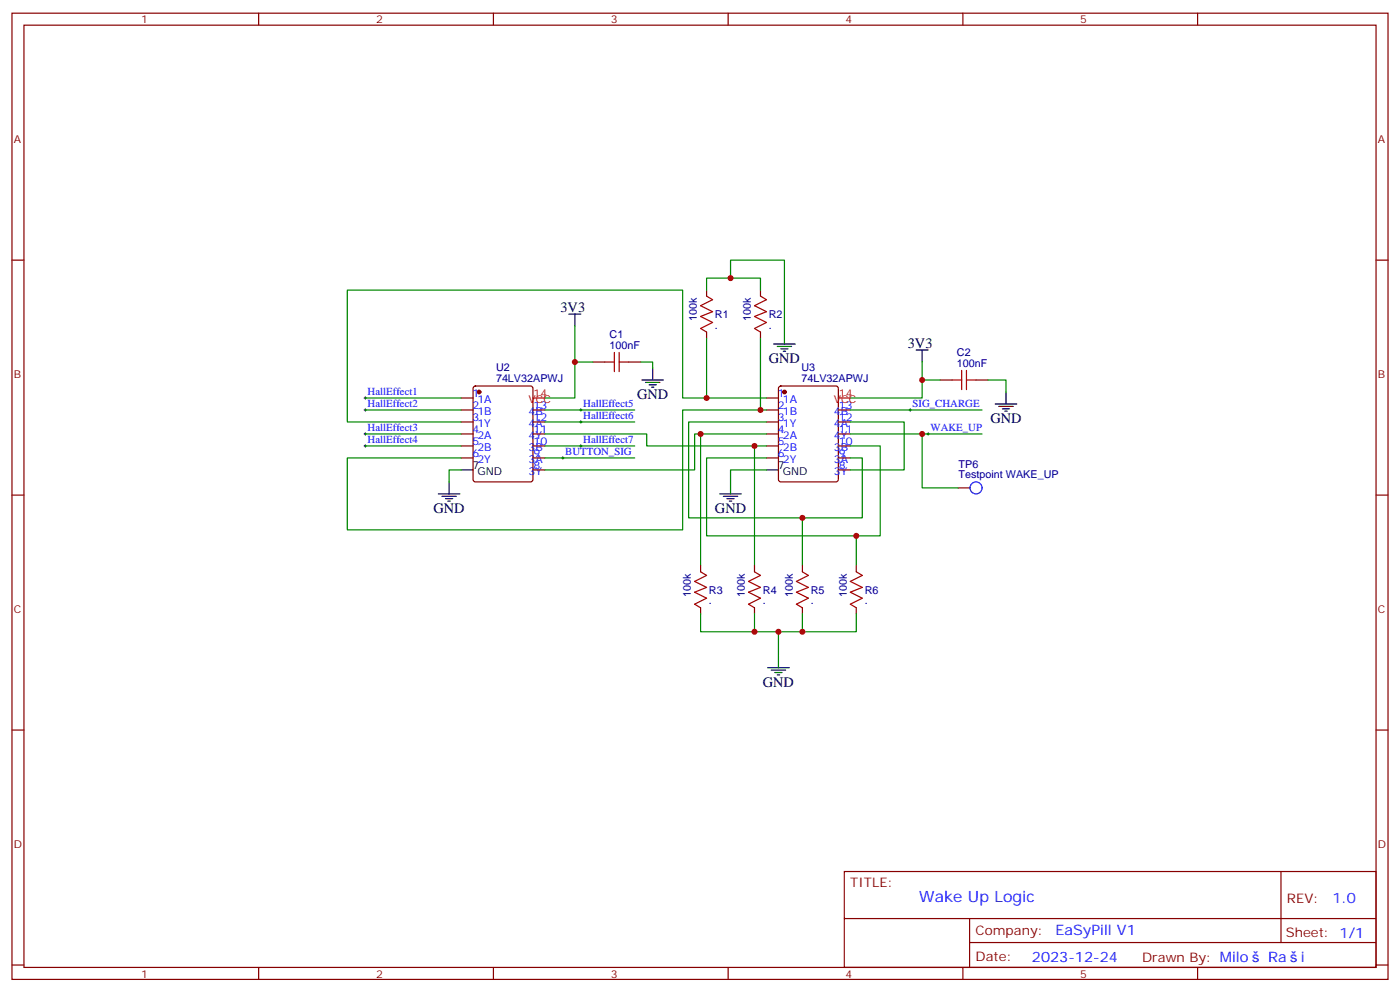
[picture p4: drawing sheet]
<svg xmlns="http://www.w3.org/2000/svg" width="412mm" height="292mm" viewBox="0 0 412 292" stroke-linecap="round" stroke-linejoin="round" font-family="sans-serif">
<g fill="none" stroke="#870000" stroke-width=".35">
<path d="M3.5 3.9h405.4v284.3h-405.4zM7.1 7.4h398.2v277.3h-398.2zM76.2 3.9v3.5M145.3 3.9v3.5M214.5 3.9v3.5M283.6 3.9v3.5M352.8 3.9v3.5M3.5 76.6h3.6M405.3 76.6h3.6M208.1 85.4v1.7M208.1 97.7v1.8M224 85.4v1.7"/>
<path d="M224 97.7v1.8M135.8 117.1h3.5M139.6 113.8l.5-.2h16.2l.6 .4 .1 27.1-.5 .7h-16.4l-.7-.4-.1-27.1zM174.6 106.5h3.6M185.2 106.5h3.5M225.8 117.1h3.5M229.5 113.8l.5-.2h16.2l.7 .4v27.1l-.4 .7h-16.5l-.6-.4-.1-27.1zM276.9 111.8h3.6M287.5 111.8h3.5M135.8 120.6h3.5M135.8 124.2h3.5M135.8 127.7h3.5"/>
<path d="M135.8 131.2h3.5M135.8 134.8h3.5M157 120.6h3.5M157 124.2h3.5M157 127.7h3.5M157 131.2h3.5M157 134.8h3.5M157 138.3h3.5M225.8 120.6h3.5M225.8 124.2h3.5M225.8 127.7h3.5M225.8 131.2h3.5"/>
<path d="M225.8 134.8h3.5M246.9 120.6h3.6M246.9 124.2h3.6M246.9 127.7h3.6M246.9 131.2h3.6M246.9 134.8h3.6M246.9 138.3h3.6M3.5 145.7h3.6M282.2 143.6h3.6M405.3 145.7h3.6M206.4 166.5v1.8M206.4 178.9v1.7"/>
<path d="M222.2 166.5v1.8M222.2 178.9v1.7M236.4 166.5v1.8M236.4 178.9v1.7M252.2 166.5v1.8M252.2 178.9v1.7M3.5 214.8h3.6M405.3 214.8h3.6M248.7 256.5h156.6v28.2h-156.6zM377.3 256.5v20.9M248.7 270.3h156.5M285.6 277.4h119.6"/>
<path d="M285.6 270.3v14.1M3.5 284h3.6M76.2 284.7v3.5M145.3 284.7v3.5M214.5 284.7v3.5M283.6 284.7v3.5M352.8 284.7v3.5M405.3 284h3.6"/>
</g>
<g fill="#870000" stroke="#870000" stroke-width=".35">
<circle cx="141.1" cy="115.4" r=".53"/>
<circle cx="231.1" cy="115.4" r=".53"/>
</g>
<g fill="none" stroke="#000" stroke-width=".35">
<path d="M167.6 92.4h3.5M169.3 92.4v3.6M231.1 97.7v3.5M189.1 111.8h6.3M190.1 112.5h4.3M191.2 113.2h2.1M191.9 113.9h.7M192.3 108.3v3.5M227.9 101.2h6.3M229 102h4.2M230 102.7h2.1M230.7 103.4h.7"/>
<path d="M269.9 103h3.5M271.6 103v3.5M293.2 118.9h6.3M294.2 119.6h4.2M296.3 115.4v3.5M135.8 138.3h3.5M225.8 138.3h3.5M295.3 120.3h2.1M296 121h.7M129.1 145.3h6.4M130.2 146h4.2M131.2 146.8h2.1"/>
<path d="M131.9 147.5h.7M132.3 141.8v3.5M212 145.3h6.4M213.1 146h4.2M214.1 146.8h2.2M214.8 147.5h.7M215.2 141.8v3.5M226.1 196.5h6.4M227.2 197.2h4.2M228.2 197.9h2.2M229 198.6h.7M229.3 193v3.5"/>
</g>
<path d="M157 117.1h3.5M246.9 117.1h3.6" fill="none" stroke="#f00" stroke-width=".35"/>
<g fill="none" stroke="#008700" stroke-width=".35">
<path d="M169.3 96v21.1h-8.8M208.1 99.5v17.6M208.1 85.4v-3.6h15.9v3.6M215.2 81.8v-5.2h15.9v21.1M224 99.5v21.1M107.6 117.1h28.2M169.3 106.5h5.3M188.7 106.5h3.6v1.8M225.8 117.1h-24.7v-31.7h-98.8v38.8h33.5M271.6 106.5v10.6h-21.1M271.6 111.8h5.3M291 111.8h5.3v3.6"/>
<path d="M107.6 120.6h28.2M107.6 127.7h28.2M107.6 131.2h28.2M135.8 138.3h-3.5v3.5M160.5 120.6h26.5M160.5 124.2h26.5M160.5 131.2h26.5M160.5 134.8h26.5M160.5 127.7h30v3.5h35.3M206.4 127.7v38.8M222.2 131.2v35.3M225.8 138.3h-10.6v3.5"/>
<path d="M225.8 120.6h-24.7v35.3h-98.8v-21.1h33.5M225.8 127.7h-21.2v10.6h-44.1M225.8 124.2h-23v28.2h51.2v-17.6h-3.5M250.5 131.2h8.8v26.5h-51.2v-22.9h17.7M250.5 120.6h38.8M250.5 124.2h15.8v14.1h-15.8M250.5 127.7h38.8M271.6 127.7v15.9h10.6M236.4 152.4v14.1M252.2 157.7v8.8M206.4 180.6v5.3h45.8v-5.3M222.2 180.6v5.3"/>
<path d="M229.3 185.9v7.1M236.4 180.6v5.3"/>
</g>
<g fill="none" stroke="#a10000" stroke-width=".35">
<path d="M208.1 87.1l1.8 1.1-3.5 1.8 3.5 1.7-3.5 1.4 3.5 1.8-3.5 1.8 1.7 1M224 87.1l1.8 1.1-3.6 1.8 3.6 1.7-3.6 1.4 3.6 1.8-3.6 1.8 1.8 1M178.2 106.5h2.8M181 103.7v5.7M182.4 103.7v5.7M182.4 106.5h2.8M280.5 111.8h2.8M283.3 109v5.7M284.7 109v5.7M284.7 111.8h2.8M206.4 168.3l1.7 1-3.5 1.8 3.5 1.8-3.5 1.4 3.5 1.7-3.5 1.8 1.8 1.1M222.2 168.3l1.8 1-3.5 1.8 3.5 1.8-3.5 1.4 3.5 1.7-3.5 1.8 1.7 1.1"/>
<path d="M236.4 168.3l1.7 1-3.5 1.8 3.5 1.8-3.5 1.4 3.5 1.7-3.5 1.8 1.8 1.1M252.2 168.3l1.8 1-3.5 1.8 3.5 1.8-3.5 1.4 3.5 1.7-3.5 1.8 1.7 1.1"/>
</g>
<g fill="none" stroke="#000" stroke-width=".29">
<path d="M107.2 117.1h.7M107.6 116.8v.7M107.2 120.6h.7M107.2 127.7h.7M107.2 131.2h.7M107.6 120.3v.7M107.6 127.4v.7M107.6 130.9v.7M165.5 134.8h.7M165.8 134.4v.7M170.7 120.6h.7M170.7 131.2h.7"/>
<path d="M170.7 124.2h.7M171.1 120.3v.7M171.1 123.8v.7M171.1 130.9v.7M267.8 120.6h.7M268.1 120.3v.7M273 127.7h.8M273.4 127.4v.7"/>
</g>
<circle cx="287.5" cy="143.6" r="1.76" fill="none" stroke="#00f" stroke-width=".35"/>
<g fill="#c00">
<circle cx="271.6" cy="111.8" r=".88"/>
<circle cx="169.3" cy="106.5" r=".88"/>
<circle cx="208.1" cy="117.1" r=".88"/>
<circle cx="224" cy="120.6" r=".88"/>
<circle cx="252.2" cy="157.7" r=".88"/>
<circle cx="236.4" cy="152.4" r=".88"/>
<circle cx="222.3" cy="131.2" r=".88"/>
<circle cx="206.4" cy="127.7" r=".88"/>
<circle cx="236.4" cy="185.9" r=".88"/>
<circle cx="222.3" cy="185.9" r=".88"/>
<circle cx="229.3" cy="185.9" r=".88"/>
<circle cx="215.2" cy="81.8" r=".88"/>
<circle cx="271.6" cy="127.7" r=".88"/>
</g>
<text font-size="4.6" fill="#00f" x="270.8" y="265.5">Wake Up Logic</text>
<g font-size="4.2">
<text x="165.1" y="91.7">3V3</text>
<text x="226.5" y="106.9">GND</text>
<text x="267.4" y="102.3">3V3</text>
<text x="187.7" y="117.5">GND</text>
<text x="291.7" y="124.5">GND</text>
<text x="127.7" y="151">GND</text>
<text x="210.6" y="151">GND</text>
<text x="224.7" y="202.1">GND</text>
</g>
<g font-size="4.2" fill="#00f">
<text x="392.5" y="265.7">1.0</text>
<text x="310.9" y="275.3">EaSyPill V1</text>
<text x="304" y="283.1">2023-12-24</text>
<text x="373.5" y="283">Ra</text>
<text x="383.2" y="283">i</text>
</g>
<g font-size="3.9" fill="#800">
<text x="250.5" y="261.1">TITLE:</text>
<text x="379.1" y="265.7">REV:</text>
<text x="287.4" y="275.3">Company:</text>
<text x="378.7" y="275.9">Sheet: 1/1</text>
<text x="287.4" y="282.9">Date:</text>
<text x="336.4" y="283">Drawn By: Milo</text>
</g>
<g font-size="3.2" fill="#800">
<text x="41.6" y="6.9">1</text>
<text x="110.8" y="6.9">2</text>
<text x="179.9" y="6.9">3</text>
<text x="249.1" y="6.9">4</text>
<text x="318.2" y="6.9">5</text>
<text x="4.1" y="42">A</text>
<text x="405.9" y="42">A</text>
<text x="4.1" y="111.1">B</text>
<text x="405.9" y="111.1">B</text>
<text x="4.1" y="180.3">C</text>
<text x="405.9" y="180.3">C</text>
<text x="4.1" y="249.4">D</text>
<text x="405.9" y="249.4">D</text>
<text x="41.6" y="287.7">1</text>
<text x="110.8" y="287.7">2</text>
<text x="179.9" y="287.7">3</text>
<text x="249.1" y="287.7">4</text>
<text x="318.2" y="287.7">5</text>
</g>
<g font-size="3.2" fill="#000080">
<text x="205.3" y="94.5" transform="rotate(-90 205.3 94.5)">100k</text>
<text x="210.6" y="93.6">R1</text>
<text x="221.2" y="94.5" transform="rotate(-90 221.2 94.5)">100k</text>
<text x="226.5" y="93.6">R2</text>
<text x="179.6" y="99.5">C1</text>
<text x="210.6" y="96.7">.</text>
<text x="226.5" y="96.7">.</text>
<text x="179.6" y="102.7">100nF</text>
<text x="281.9" y="107.9">100nF</text>
<text x="281.9" y="104.8">C2</text>
<text x="146.1" y="112.4">74LV32APWJ</text>
<text x="146.1" y="109.2">U2</text>
<text x="236.1" y="112.4">74LV32APWJ</text>
<text x="236.1" y="109.2">U3</text>
<text x="282.4" y="137.6">TP6</text>
<text x="282.4" y="140.8">Testpoint WAKE_UP</text>
<text x="203.5" y="175.7" transform="rotate(-90 203.5 175.7)">100k</text>
<text x="208.8" y="177.9">.</text>
<text x="208.8" y="174.7">R3</text>
<text x="219.4" y="175.7" transform="rotate(-90 219.4 175.7)">100k</text>
<text x="224.7" y="177.9">.</text>
<text x="224.7" y="174.7">R4</text>
<text x="233.5" y="175.7" transform="rotate(-90 233.5 175.7)">100k</text>
<text x="238.8" y="177.9">.</text>
<text x="238.8" y="174.7">R5</text>
<text x="249.4" y="175.7" transform="rotate(-90 249.4 175.7)">100k</text>
<text x="254.7" y="177.9">.</text>
<text x="254.7" y="174.7">R6</text>
</g>
<g font-size="3.2" fill="#00f">
<text x="108.3" y="116.2">HallEffect1</text>
<text x="108.3" y="119.8">HallEffect2</text>
<text x="139.2" y="116.8">1</text>
<text x="140.7" y="118.5">1A</text>
<text x="171.8" y="119.8">HallEffect5</text>
<text x="229.1" y="116.8">1</text>
<text x="230.6" y="118.5">1A</text>
<text x="268.8" y="119.8">SIG_CHARGE</text>
<text x="139.2" y="120.3">2</text>
<text x="139.2" y="123.8">3</text>
<text x="140.7" y="122.1">1B</text>
<text x="140.7" y="125.6">1Y</text>
<text x="155.7" y="125.6">4A</text>
<text x="155.7" y="122.1">4B</text>
<text x="157.2" y="123.8">12</text>
<text x="157.2" y="120.3">13</text>
<text x="171.8" y="123.3">HallEffect6</text>
<text x="229.1" y="120.3">2</text>
<text x="229.1" y="123.8">3</text>
<text x="230.6" y="122.1">1B</text>
<text x="230.6" y="125.6">1Y</text>
<text x="245.6" y="125.6">4A</text>
<text x="245.6" y="122.1">4B</text>
<text x="247.1" y="123.8">12</text>
<text x="247.1" y="120.3">13</text>
<text x="108.3" y="126.8">HallEffect3</text>
<text x="108.3" y="130.4">HallEffect4</text>
<text x="139.2" y="127.4">4</text>
<text x="139.2" y="130.9">5</text>
<text x="140.7" y="129.1">2A</text>
<text x="155.7" y="129.1">4Y</text>
<text x="157.2" y="130.9">10</text>
<text x="157.2" y="127.4">11</text>
<text x="171.8" y="130.4">HallEffect7</text>
<text x="229.1" y="127.4">4</text>
<text x="229.1" y="130.9">5</text>
<text x="230.6" y="129.1">2A</text>
<text x="245.6" y="129.1">4Y</text>
<text x="247.1" y="130.9">10</text>
<text x="247.1" y="127.4">11</text>
<text x="274.1" y="126.8">WAKE_UP</text>
<text x="139.2" y="134.4">6</text>
<text x="140.7" y="132.6">2B</text>
<text x="140.7" y="136.2">2Y</text>
<text x="155.7" y="136.2">3A</text>
<text x="155.7" y="132.6">3B</text>
<text x="157.2" y="137.9">8</text>
<text x="157.2" y="134.4">9</text>
<text x="166.5" y="133.9">BUTTON_SIG</text>
<text x="229.1" y="134.4">6</text>
<text x="230.6" y="132.6">2B</text>
<text x="230.6" y="136.2">2Y</text>
<text x="245.6" y="136.2">3A</text>
<text x="245.6" y="132.6">3B</text>
<text x="247.1" y="137.9">8</text>
<text x="247.1" y="134.4">9</text>
<text x="155.7" y="139.7">3Y</text>
<text x="245.6" y="139.7">3Y</text>
</g>
<g font-size="3.2" fill="#f00">
<text x="155.7" y="118.5">VCC</text>
<text x="157.2" y="116.8">14</text>
<text x="245.6" y="118.5">VCC</text>
<text x="247.1" y="116.8">14</text>
</g>
<g font-size="3.2">
<text x="139.2" y="137.9">7</text>
<text x="229.1" y="137.9">7</text>
<text x="140.7" y="139.7">GND</text>
<text x="230.6" y="139.7">GND</text>
</g>
</svg>
